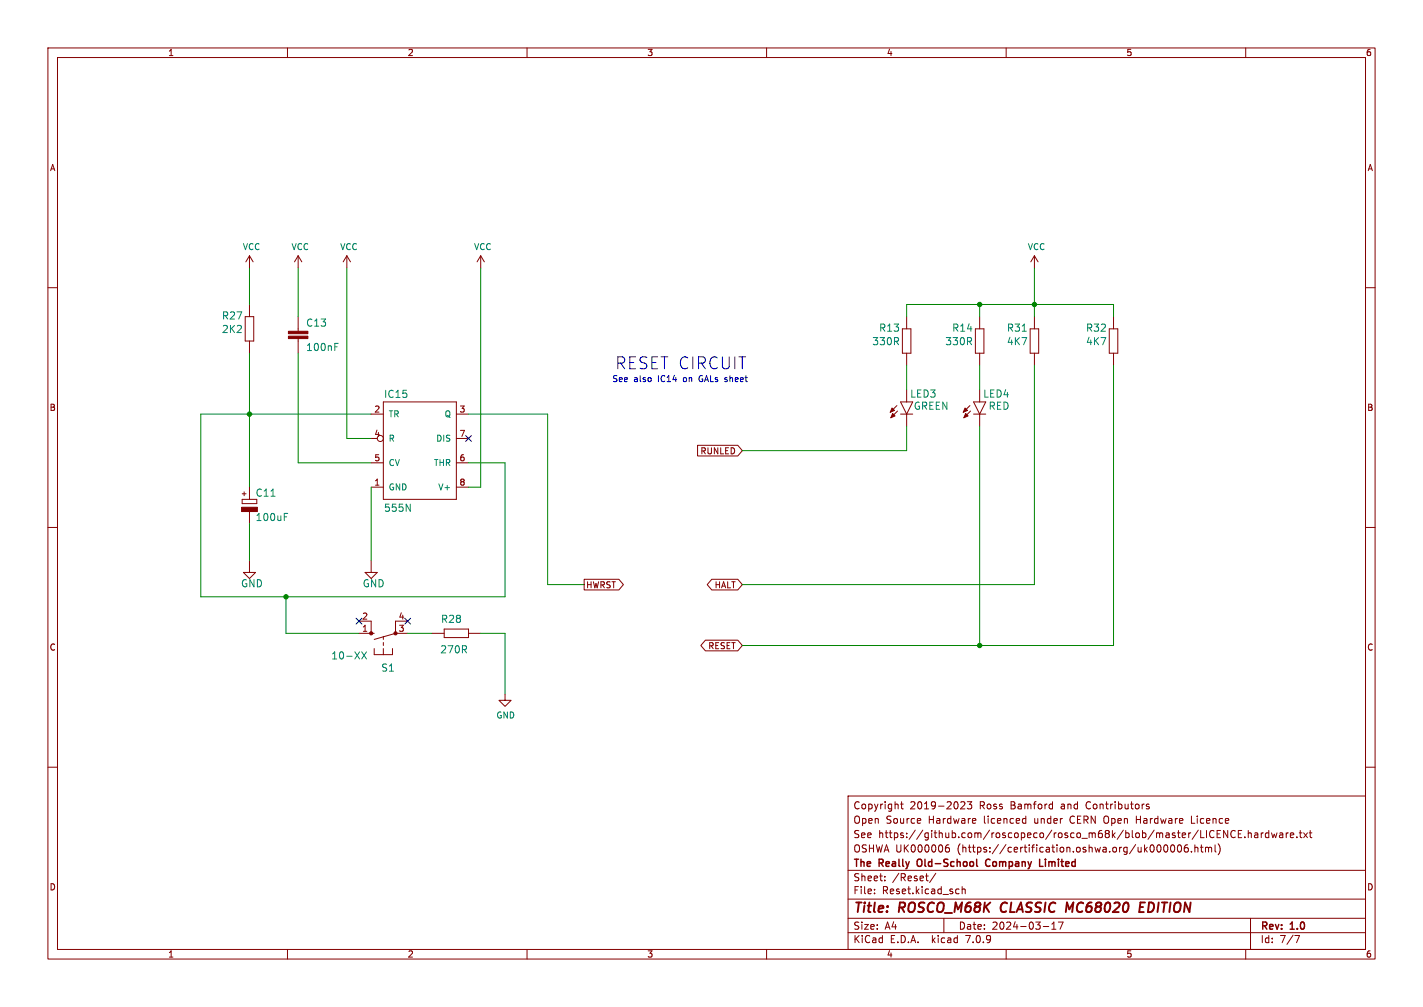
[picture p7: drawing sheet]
(kicad_sch (version 20230121) (generator eeschema)

 (paper "A4")

 (title_block
  (title "ROSCO_M68K CLASSIC MC68020 EDITION")
  (date "2024-03-17")
  (rev "1.0")
  (company "The Really Old-School Company Limited")
  (comment 1 "OSHWA UK000006 (https://certification.oshwa.org/uk000006.html)")
  (comment 2 "See https://github.com/roscopeco/rosco_m68k/blob/master/LICENCE.hardware.txt")
  (comment 3 "Open Source Hardware licenced under CERN Open Hardware Licence")
  (comment 4 "Copyright 2019-2023 Ross Bamford and Contributors"))

 (lib_symbols
  (symbol "power:GND" (power) (pin_names (offset 0)) (in_bom yes) (on_board yes)
   (property "Reference" "#PWR" (at 0 -6.35 0) (effects (font (size 1.27 1.27)) hide))
   (property "Value" "GND" (at 0 -3.81 0) (effects (font (size 1.27 1.27))))
   (property "Footprint" "" (at 0 0 0) (effects (font (size 1.27 1.27)) hide))
   (property "Datasheet" "" (at 0 0 0) (effects (font (size 1.27 1.27)) hide))
   (symbol "GND_0_1"
    (polyline (pts (xy 0 0) (xy 0 -1.27) (xy 1.27 -1.27) (xy 0 -2.54) (xy -1.27 -1.27) (xy 0 -1.27)) (stroke (width 0) (type default)) (fill (type none))))
   (symbol "GND_1_1"
    (pin power_in line (at 0 0 270) (length 0) hide (name "GND" (effects (font (size 1.27 1.27)))) (number "1" (effects (font (size 1.27 1.27)))))))
  (symbol "power:VCC" (power) (pin_names (offset 0)) (in_bom yes) (on_board yes)
   (property "Reference" "#PWR" (at 0 -3.81 0) (effects (font (size 1.27 1.27)) hide))
   (property "Value" "VCC" (at 0 3.81 0) (effects (font (size 1.27 1.27))))
   (property "Footprint" "" (at 0 0 0) (effects (font (size 1.27 1.27)) hide))
   (property "Datasheet" "" (at 0 0 0) (effects (font (size 1.27 1.27)) hide))
   (symbol "VCC_0_1"
    (polyline (pts (xy -0.762 1.27) (xy 0 2.54)) (stroke (width 0) (type default)) (fill (type none)))
    (polyline (pts (xy 0 0) (xy 0 2.54)) (stroke (width 0) (type default)) (fill (type none)))
    (polyline (pts (xy 0 2.54) (xy 0.762 1.27)) (stroke (width 0) (type default)) (fill (type none))))
   (symbol "VCC_1_1"
    (pin power_in line (at 0 0 90) (length 0) hide (name "VCC" (effects (font (size 1.27 1.27)))) (number "1" (effects (font (size 1.27 1.27)))))))
  (symbol "rosco_m68k-eagle-import:10-XX" (pin_names (offset 1.016)) (in_bom yes) (on_board yes)
   (property "Reference" "S" (at -6.35 -2.54 90) (effects (font (size 1.4986 1.4986)) (justify left bottom)))
   (property "Value" "10-XX" (at -3.81 3.175 90) (effects (font (size 1.4986 1.4986)) (justify left bottom)))
   (property "Footprint" "" (at 0 0 0) (effects (font (size 1.27 1.27)) hide))
   (property "Datasheet" "" (at 0 0 0) (effects (font (size 1.27 1.27)) hide))
   (property "ki_locked" "" (at 0 0 0) (effects (font (size 1.27 1.27))))
   (symbol "10-XX_1_0"
    (circle (center 0 -2.54) (radius 0.127) (stroke (width 0.4064) (type solid)) (fill (type none)))
    (polyline (pts (xy -4.445 -1.905) (xy -3.175 -1.905)) (stroke (width 0) (type solid)) (fill (type none)))
    (polyline (pts (xy -4.445 0) (xy -4.445 -1.905)) (stroke (width 0) (type solid)) (fill (type none)))
    (polyline (pts (xy -4.445 0) (xy -3.175 0)) (stroke (width 0) (type solid)) (fill (type none)))
    (polyline (pts (xy -4.445 1.905) (xy -4.445 0)) (stroke (width 0) (type solid)) (fill (type none)))
    (polyline (pts (xy -4.445 1.905) (xy -3.175 1.905)) (stroke (width 0) (type solid)) (fill (type none)))
    (polyline (pts (xy -2.54 0) (xy -1.905 0)) (stroke (width 0) (type solid)) (fill (type none)))
    (polyline (pts (xy -1.27 0) (xy -0.635 0)) (stroke (width 0) (type solid)) (fill (type none)))
    (polyline (pts (xy 0 -2.54) (xy -1.27 1.905)) (stroke (width 0) (type solid)) (fill (type none)))
    (polyline (pts (xy 0 1.905) (xy 0 2.54)) (stroke (width 0) (type solid)) (fill (type none)))
    (polyline (pts (xy 2.54 -2.54) (xy 0 -2.54)) (stroke (width 0) (type solid)) (fill (type none)))
    (polyline (pts (xy 2.54 2.54) (xy 0 2.54)) (stroke (width 0) (type solid)) (fill (type none)))
    (circle (center 0 2.54) (radius 0.127) (stroke (width 0.4064) (type solid)) (fill (type none)))
    (pin passive line (at 0 5.08 270) (length 2.54) (name "S" (effects (font (size 0 0)))) (number "1" (effects (font (size 1.27 1.27)))))
    (pin passive line (at 2.54 5.08 270) (length 2.54) (name "S1" (effects (font (size 0 0)))) (number "2" (effects (font (size 1.27 1.27)))))
    (pin passive line (at 0 -5.08 90) (length 2.54) (name "P" (effects (font (size 0 0)))) (number "3" (effects (font (size 1.27 1.27)))))
    (pin passive line (at 2.54 -5.08 90) (length 2.54) (name "P1" (effects (font (size 0 0)))) (number "4" (effects (font (size 1.27 1.27)))))))
  (symbol "rosco_m68k-eagle-import:555N" (pin_names (offset 1.016)) (in_bom yes) (on_board yes)
   (property "Reference" "IC" (at -7.62 10.922 0) (effects (font (size 1.4986 1.4986)) (justify left bottom)))
   (property "Value" "555N" (at -7.62 -12.827 0) (effects (font (size 1.4986 1.4986)) (justify left bottom)))
   (property "Footprint" "" (at 0 0 0) (effects (font (size 1.27 1.27)) hide))
   (property "Datasheet" "" (at 0 0 0) (effects (font (size 1.27 1.27)) hide))
   (property "ki_locked" "" (at 0 0 0) (effects (font (size 1.27 1.27))))
   (symbol "555N_1_0"
    (polyline (pts (xy -7.62 -10.16) (xy 7.62 -10.16)) (stroke (width 0) (type solid)) (fill (type none)))
    (polyline (pts (xy -7.62 10.16) (xy -7.62 -10.16)) (stroke (width 0) (type solid)) (fill (type none)))
    (polyline (pts (xy 7.62 -10.16) (xy 7.62 10.16)) (stroke (width 0) (type solid)) (fill (type none)))
    (polyline (pts (xy 7.62 10.16) (xy -7.62 10.16)) (stroke (width 0) (type solid)) (fill (type none)))
    (pin power_in line (at -10.16 -7.62 0) (length 2.54) (name "GND" (effects (font (size 1.27 1.27)))) (number "1" (effects (font (size 1.27 1.27)))))
    (pin input line (at -10.16 7.62 0) (length 2.54) (name "TR" (effects (font (size 1.27 1.27)))) (number "2" (effects (font (size 1.27 1.27)))))
    (pin output line (at 10.16 7.62 180) (length 2.54) (name "Q" (effects (font (size 1.27 1.27)))) (number "3" (effects (font (size 1.27 1.27)))))
    (pin input inverted (at -10.16 2.54 0) (length 2.54) (name "R" (effects (font (size 1.27 1.27)))) (number "4" (effects (font (size 1.27 1.27)))))
    (pin input line (at -10.16 -2.54 0) (length 2.54) (name "CV" (effects (font (size 1.27 1.27)))) (number "5" (effects (font (size 1.27 1.27)))))
    (pin input line (at 10.16 -2.54 180) (length 2.54) (name "THR" (effects (font (size 1.27 1.27)))) (number "6" (effects (font (size 1.27 1.27)))))
    (pin input line (at 10.16 2.54 180) (length 2.54) (name "DIS" (effects (font (size 1.27 1.27)))) (number "7" (effects (font (size 1.27 1.27)))))
    (pin power_in line (at 10.16 -7.62 180) (length 2.54) (name "V+" (effects (font (size 1.27 1.27)))) (number "8" (effects (font (size 1.27 1.27)))))))
  (symbol "rosco_m68k-eagle-import:C2,5-3" (pin_names (offset 1.016)) (in_bom yes) (on_board yes)
   (property "Reference" "C" (at 1.524 0.381 0) (effects (font (size 1.4986 1.4986)) (justify left bottom)))
   (property "Value" "C2,5-3" (at 1.524 -4.699 0) (effects (font (size 1.4986 1.4986)) (justify left bottom)))
   (property "Footprint" "" (at 0 0 0) (effects (font (size 1.27 1.27)) hide))
   (property "Datasheet" "" (at 0 0 0) (effects (font (size 1.27 1.27)) hide))
   (property "ki_locked" "" (at 0 0 0) (effects (font (size 1.27 1.27))))
   (symbol "C2,5-3_1_0"
    (rectangle (start -2.032 -2.032) (end 2.032 -1.524) (stroke (width 0) (type solid)) (fill (type outline)))
    (rectangle (start -2.032 -1.016) (end 2.032 -0.508) (stroke (width 0) (type solid)) (fill (type outline)))
    (polyline (pts (xy 0 -2.54) (xy 0 -2.032)) (stroke (width 0) (type solid)) (fill (type none)))
    (polyline (pts (xy 0 0) (xy 0 -0.508)) (stroke (width 0) (type solid)) (fill (type none)))
    (pin passive line (at 0 2.54 270) (length 2.54) (name "1" (effects (font (size 0 0)))) (number "1" (effects (font (size 0 0)))))
    (pin passive line (at 0 -5.08 90) (length 2.54) (name "2" (effects (font (size 0 0)))) (number "2" (effects (font (size 0 0)))))))
  (symbol "rosco_m68k-eagle-import:CPOL-EUE2.5-5" (pin_names (offset 1.016)) (in_bom yes) (on_board yes)
   (property "Reference" "C" (at 1.143 0.4826 0) (effects (font (size 1.4986 1.4986)) (justify left bottom)))
   (property "Value" "CPOL-EUE2.5-5" (at 1.143 -4.5974 0) (effects (font (size 1.4986 1.4986)) (justify left bottom)))
   (property "Footprint" "" (at 0 0 0) (effects (font (size 1.27 1.27)) hide))
   (property "Datasheet" "" (at 0 0 0) (effects (font (size 1.27 1.27)) hide))
   (property "ki_locked" "" (at 0 0 0) (effects (font (size 1.27 1.27))))
   (symbol "CPOL-EUE2.5-5_1_0"
    (rectangle (start -1.651 -2.54) (end 1.651 -1.651) (stroke (width 0) (type solid)) (fill (type outline)))
    (polyline (pts (xy -1.524 -0.889) (xy 1.524 -0.889)) (stroke (width 0) (type solid)) (fill (type none)))
    (polyline (pts (xy -1.524 0) (xy -1.524 -0.889)) (stroke (width 0) (type solid)) (fill (type none)))
    (polyline (pts (xy -1.524 0) (xy 1.524 0)) (stroke (width 0) (type solid)) (fill (type none)))
    (polyline (pts (xy 1.524 -0.889) (xy 1.524 0)) (stroke (width 0) (type solid)) (fill (type none)))
    (text "+" (at -0.5842 0.4064 900) (effects (font (size 1.0668 1.0668)) (justify left bottom)))
    (pin passive line (at 0 2.54 270) (length 2.54) (name "+" (effects (font (size 0 0)))) (number "+" (effects (font (size 0 0)))))
    (pin passive line (at 0 -5.08 90) (length 2.54) (name "-" (effects (font (size 0 0)))) (number "-" (effects (font (size 0 0)))))))
  (symbol "rosco_m68k-eagle-import:GND" (power) (pin_names (offset 1.016)) (in_bom yes) (on_board yes)
   (property "Reference" "#SUPPLY" (at 0 0 0) (effects (font (size 1.27 1.27)) hide))
   (property "Value" "GND" (at -1.905 -3.175 0) (effects (font (size 1.4986 1.4986)) (justify left bottom)))
   (property "Footprint" "" (at 0 0 0) (effects (font (size 1.27 1.27)) hide))
   (property "Datasheet" "" (at 0 0 0) (effects (font (size 1.27 1.27)) hide))
   (property "ki_locked" "" (at 0 0 0) (effects (font (size 1.27 1.27))))
   (symbol "GND_1_0"
    (polyline (pts (xy -1.27 0) (xy 1.27 0)) (stroke (width 0) (type solid)) (fill (type none)))
    (polyline (pts (xy 0 -1.27) (xy -1.27 0)) (stroke (width 0) (type solid)) (fill (type none)))
    (polyline (pts (xy 1.27 0) (xy 0 -1.27)) (stroke (width 0) (type solid)) (fill (type none)))
    (pin power_in line (at 0 2.54 270) (length 2.54) (name "GND" (effects (font (size 0 0)))) (number "1" (effects (font (size 0 0)))))))
  (symbol "rosco_m68k-eagle-import:LED5MM" (pin_names (offset 1.016)) (in_bom yes) (on_board yes)
   (property "Reference" "LED" (at 3.556 -4.572 90) (effects (font (size 1.4986 1.4986)) (justify left bottom)))
   (property "Value" "LED5MM" (at 5.715 -4.572 90) (effects (font (size 1.4986 1.4986)) (justify left bottom)))
   (property "Footprint" "" (at 0 0 0) (effects (font (size 1.27 1.27)) hide))
   (property "Datasheet" "" (at 0 0 0) (effects (font (size 1.27 1.27)) hide))
   (property "ki_locked" "" (at 0 0 0) (effects (font (size 1.27 1.27))))
   (symbol "LED5MM_1_0"
    (polyline (pts (xy -2.032 -0.762) (xy -3.429 -2.159)) (stroke (width 0) (type solid)) (fill (type none)))
    (polyline (pts (xy -1.905 -1.905) (xy -3.302 -3.302)) (stroke (width 0) (type solid)) (fill (type none)))
    (polyline (pts (xy 0 -2.54) (xy -1.27 -2.54)) (stroke (width 0) (type solid)) (fill (type none)))
    (polyline (pts (xy 0 -2.54) (xy -1.27 0)) (stroke (width 0) (type solid)) (fill (type none)))
    (polyline (pts (xy 0 0) (xy -1.27 0)) (stroke (width 0) (type solid)) (fill (type none)))
    (polyline (pts (xy 1.27 -2.54) (xy 0 -2.54)) (stroke (width 0) (type solid)) (fill (type none)))
    (polyline (pts (xy 1.27 0) (xy 0 -2.54)) (stroke (width 0) (type solid)) (fill (type none)))
    (polyline (pts (xy 1.27 0) (xy 0 0)) (stroke (width 0) (type solid)) (fill (type none)))
    (polyline (pts (xy -3.429 -2.159) (xy -3.048 -1.27) (xy -2.54 -1.778)) (stroke (width 0) (type solid)) (fill (type outline)))
    (polyline (pts (xy -3.302 -3.302) (xy -2.921 -2.413) (xy -2.413 -2.921)) (stroke (width 0) (type solid)) (fill (type outline)))
    (pin passive line (at 0 2.54 270) (length 2.54) (name "A" (effects (font (size 0 0)))) (number "A" (effects (font (size 0 0)))))
    (pin passive line (at 0 -5.08 90) (length 2.54) (name "C" (effects (font (size 0 0)))) (number "K" (effects (font (size 0 0)))))))
  (symbol "rosco_m68k-eagle-import:R-EU_0207_10" (pin_names (offset 1.016)) (in_bom yes) (on_board yes)
   (property "Reference" "R" (at -3.81 1.4986 0) (effects (font (size 1.4986 1.4986)) (justify left bottom)))
   (property "Value" "R-EU_0207_10" (at -3.81 -3.302 0) (effects (font (size 1.4986 1.4986)) (justify left bottom)))
   (property "Footprint" "" (at 0 0 0) (effects (font (size 1.27 1.27)) hide))
   (property "Datasheet" "" (at 0 0 0) (effects (font (size 1.27 1.27)) hide))
   (property "ki_locked" "" (at 0 0 0) (effects (font (size 1.27 1.27))))
   (symbol "R-EU_0207_10_1_0"
    (polyline (pts (xy -2.54 -0.889) (xy -2.54 0.889)) (stroke (width 0) (type solid)) (fill (type none)))
    (polyline (pts (xy -2.54 -0.889) (xy 2.54 -0.889)) (stroke (width 0) (type solid)) (fill (type none)))
    (polyline (pts (xy 2.54 -0.889) (xy 2.54 0.889)) (stroke (width 0) (type solid)) (fill (type none)))
    (polyline (pts (xy 2.54 0.889) (xy -2.54 0.889)) (stroke (width 0) (type solid)) (fill (type none)))
    (pin passive line (at -5.08 0 0) (length 2.54) (name "1" (effects (font (size 0 0)))) (number "1" (effects (font (size 0 0)))))
    (pin passive line (at 5.08 0 180) (length 2.54) (name "2" (effects (font (size 0 0)))) (number "2" (effects (font (size 0 0))))))))

 (junction (at 215.9 63.5) (diameter 0) (color 0 0 0 0))
 (junction (at 59.69 124.46) (diameter 0) (color 0 0 0 0))
 (junction (at 204.47 134.62) (diameter 0) (color 0 0 0 0))
 (junction (at 204.47 63.5) (diameter 0) (color 0 0 0 0))
 (junction (at 52.07 86.36) (diameter 0) (color 0 0 0 0))

 (no_connect (at 85.09 129.54))
 (no_connect (at 74.93 129.54))
 (no_connect (at 97.79 91.44))

 (wire (pts (xy 204.47 66.04) (xy 204.47 63.5)) (stroke (width 0) (type default)))
 (wire (pts (xy 215.9 63.5) (xy 215.9 66.04)) (stroke (width 0) (type default)))
 (wire (pts (xy 62.23 96.52) (xy 77.47 96.52)) (stroke (width 0) (type default)))
 (wire (pts (xy 204.47 88.9) (xy 204.47 134.62)) (stroke (width 0) (type default)))
 (wire (pts (xy 114.3 121.92) (xy 121.92 121.92)) (stroke (width 0) (type default)))
 (wire (pts (xy 62.23 55.88) (xy 62.23 66.04)) (stroke (width 0) (type default)))
 (wire (pts (xy 105.41 96.52) (xy 105.41 124.46)) (stroke (width 0) (type default)))
 (wire (pts (xy 204.47 134.62) (xy 232.41 134.62)) (stroke (width 0) (type default)))
 (wire (pts (xy 189.23 63.5) (xy 204.47 63.5)) (stroke (width 0) (type default)))
 (wire (pts (xy 189.23 81.28) (xy 189.23 76.2)) (stroke (width 0) (type default)))
 (wire (pts (xy 72.39 55.88) (xy 72.39 91.44)) (stroke (width 0) (type default)))
 (wire (pts (xy 232.41 76.2) (xy 232.41 134.62)) (stroke (width 0) (type default)))
 (wire (pts (xy 59.69 132.08) (xy 59.69 124.46)) (stroke (width 0) (type default)))
 (wire (pts (xy 232.41 66.04) (xy 232.41 63.5)) (stroke (width 0) (type default)))
 (wire (pts (xy 204.47 63.5) (xy 215.9 63.5)) (stroke (width 0) (type default)))
 (wire (pts (xy 215.9 55.88) (xy 215.9 63.5)) (stroke (width 0) (type default)))
 (wire (pts (xy 52.07 86.36) (xy 52.07 101.6)) (stroke (width 0) (type default)))
 (wire (pts (xy 105.41 132.08) (xy 105.41 144.78)) (stroke (width 0) (type default)))
 (wire (pts (xy 105.41 124.46) (xy 59.69 124.46)) (stroke (width 0) (type default)))
 (wire (pts (xy 41.91 124.46) (xy 41.91 86.36)) (stroke (width 0) (type default)))
 (wire (pts (xy 72.39 91.44) (xy 77.47 91.44)) (stroke (width 0) (type default)))
 (wire (pts (xy 154.94 134.62) (xy 204.47 134.62)) (stroke (width 0) (type default)))
 (wire (pts (xy 97.79 96.52) (xy 105.41 96.52)) (stroke (width 0) (type default)))
 (wire (pts (xy 154.94 93.98) (xy 189.23 93.98)) (stroke (width 0) (type default)))
 (wire (pts (xy 154.94 121.92) (xy 215.9 121.92)) (stroke (width 0) (type default)))
 (wire (pts (xy 100.33 55.88) (xy 100.33 101.6)) (stroke (width 0) (type default)))
 (wire (pts (xy 114.3 86.36) (xy 114.3 121.92)) (stroke (width 0) (type default)))
 (wire (pts (xy 189.23 66.04) (xy 189.23 63.5)) (stroke (width 0) (type default)))
 (wire (pts (xy 52.07 86.36) (xy 41.91 86.36)) (stroke (width 0) (type default)))
 (wire (pts (xy 77.47 101.6) (xy 77.47 116.84)) (stroke (width 0) (type default)))
 (wire (pts (xy 77.47 86.36) (xy 52.07 86.36)) (stroke (width 0) (type default)))
 (wire (pts (xy 52.07 109.22) (xy 52.07 116.84)) (stroke (width 0) (type default)))
 (wire (pts (xy 97.79 86.36) (xy 114.3 86.36)) (stroke (width 0) (type default)))
 (wire (pts (xy 52.07 73.66) (xy 52.07 86.36)) (stroke (width 0) (type default)))
 (wire (pts (xy 85.09 132.08) (xy 90.17 132.08)) (stroke (width 0) (type default)))
 (wire (pts (xy 62.23 73.66) (xy 62.23 96.52)) (stroke (width 0) (type default)))
 (wire (pts (xy 59.69 124.46) (xy 41.91 124.46)) (stroke (width 0) (type default)))
 (wire (pts (xy 215.9 76.2) (xy 215.9 121.92)) (stroke (width 0) (type default)))
 (wire (pts (xy 204.47 76.2) (xy 204.47 81.28)) (stroke (width 0) (type default)))
 (wire (pts (xy 189.23 93.98) (xy 189.23 88.9)) (stroke (width 0) (type default)))
 (wire (pts (xy 52.07 55.88) (xy 52.07 63.5)) (stroke (width 0) (type default)))
 (wire (pts (xy 215.9 63.5) (xy 232.41 63.5)) (stroke (width 0) (type default)))
 (wire (pts (xy 97.79 101.6) (xy 100.33 101.6)) (stroke (width 0) (type default)))
 (wire (pts (xy 100.33 132.08) (xy 105.41 132.08)) (stroke (width 0) (type default)))
 (wire (pts (xy 59.69 132.08) (xy 74.93 132.08)) (stroke (width 0) (type default)))

 (text "See also IC14 on GALs sheet" (at 156.21 80.01 0) (effects (font (size 1.27 1.27)) (justify right bottom)))
 (text "RESET CIRCUIT" (at 128.27 77.47 0) (effects (font (size 2.4892 2.4892)) (justify left bottom)))

 (global_label "HWRST" (shape output) (at 121.92 121.92 0) (fields_autoplaced) (effects (font (size 1.27 1.27)) (justify left))
  (property "Intersheetrefs" "${INTERSHEET_REFS}" (at 0 0 0) (effects (font (size 1.27 1.27)) hide)))
 (global_label "RUNLED" (shape input) (at 154.94 93.98 180) (fields_autoplaced) (effects (font (size 1.27 1.27)) (justify right))
  (property "Intersheetrefs" "${INTERSHEET_REFS}" (at 0 0 0) (effects (font (size 1.27 1.27)) hide)))
 (global_label "RESET" (shape tri_state) (at 154.94 134.62 180) (fields_autoplaced) (effects (font (size 1.27 1.27)) (justify right))
  (property "Intersheetrefs" "${INTERSHEET_REFS}" (at 0 0 0) (effects (font (size 1.27 1.27)) hide)))
 (global_label "HALT" (shape tri_state) (at 154.94 121.92 180) (fields_autoplaced) (effects (font (size 1.27 1.27)) (justify right))
  (property "Intersheetrefs" "${INTERSHEET_REFS}" (at 0 0 0) (effects (font (size 1.27 1.27)) hide)))

 (symbol (lib_id "rosco_m68k-eagle-import:555N") (at 87.63 93.98 0) (unit 1) (in_bom yes) (on_board yes) (dnp no)
  (property "Reference" "IC15" (at 80.01 83.058 0) (effects (font (size 1.4986 1.4986)) (justify left bottom)))
  (property "Value" "555N" (at 80.01 106.807 0) (effects (font (size 1.4986 1.4986)) (justify left bottom)))
  (property "Footprint" "Package_DIP:DIP-8_W7.62mm_LongPads" (at 87.63 93.98 0) (effects (font (size 1.27 1.27)) hide))
  (property "Datasheet" "" (at 87.63 93.98 0) (effects (font (size 1.27 1.27)) hide)) (pin "1") (pin "2") (pin "3") (pin "4") (pin "5") (pin "6") (pin "7") (pin "8"))

 (symbol (lib_id "rosco_m68k-eagle-import:R-EU_0207_10") (at 52.07 68.58 90) (unit 1) (in_bom yes) (on_board yes) (dnp no)
  (property "Reference" "R27" (at 50.8 64.9986 90) (effects (font (size 1.4986 1.4986)) (justify left bottom)))
  (property "Value" "2K2" (at 50.8 67.818 90) (effects (font (size 1.4986 1.4986)) (justify left bottom)))
  (property "Footprint" "rosco_m68k:0207_10" (at 52.07 68.58 0) (effects (font (size 1.27 1.27)) hide))
  (property "Datasheet" "" (at 52.07 68.58 0) (effects (font (size 1.27 1.27)) hide)) (pin "1") (pin "2"))

 (symbol (lib_id "rosco_m68k-eagle-import:R-EU_0207_10") (at 95.25 132.08 180) (unit 1) (in_bom yes) (on_board yes) (dnp no)
  (property "Reference" "R28" (at 96.52 128.27 0) (effects (font (size 1.4986 1.4986)) (justify left bottom)))
  (property "Value" "270R" (at 97.79 134.62 0) (effects (font (size 1.4986 1.4986)) (justify left bottom)))
  (property "Footprint" "rosco_m68k:0207_10" (at 95.25 132.08 0) (effects (font (size 1.27 1.27)) hide))
  (property "Datasheet" "" (at 95.25 132.08 0) (effects (font (size 1.27 1.27)) hide)) (pin "1") (pin "2"))

 (symbol (lib_id "rosco_m68k-eagle-import:R-EU_0207_10") (at 204.47 71.12 90) (unit 1) (in_bom yes) (on_board yes) (dnp no)
  (property "Reference" "R14" (at 203.2 67.5386 90) (effects (font (size 1.4986 1.4986)) (justify left bottom)))
  (property "Value" "330R" (at 203.2 70.358 90) (effects (font (size 1.4986 1.4986)) (justify left bottom)))
  (property "Footprint" "rosco_m68k:0207_10" (at 204.47 71.12 0) (effects (font (size 1.27 1.27)) hide))
  (property "Datasheet" "" (at 204.47 71.12 0) (effects (font (size 1.27 1.27)) hide)) (pin "1") (pin "2"))

 (symbol (lib_id "rosco_m68k-eagle-import:R-EU_0207_10") (at 215.9 71.12 90) (unit 1) (in_bom yes) (on_board yes) (dnp no)
  (property "Reference" "R31" (at 214.63 67.5386 90) (effects (font (size 1.4986 1.4986)) (justify left bottom)))
  (property "Value" "4K7" (at 214.63 70.358 90) (effects (font (size 1.4986 1.4986)) (justify left bottom)))
  (property "Footprint" "rosco_m68k:0207_10" (at 215.9 71.12 0) (effects (font (size 1.27 1.27)) hide))
  (property "Datasheet" "" (at 215.9 71.12 0) (effects (font (size 1.27 1.27)) hide)) (pin "1") (pin "2"))

 (symbol (lib_id "rosco_m68k-eagle-import:R-EU_0207_10") (at 232.41 71.12 90) (unit 1) (in_bom yes) (on_board yes) (dnp no)
  (property "Reference" "R32" (at 231.14 67.5386 90) (effects (font (size 1.4986 1.4986)) (justify left bottom)))
  (property "Value" "4K7" (at 231.14 70.358 90) (effects (font (size 1.4986 1.4986)) (justify left bottom)))
  (property "Footprint" "rosco_m68k:0207_10" (at 232.41 71.12 0) (effects (font (size 1.27 1.27)) hide))
  (property "Datasheet" "" (at 232.41 71.12 0) (effects (font (size 1.27 1.27)) hide)) (pin "1") (pin "2"))

 (symbol (lib_id "rosco_m68k-eagle-import:R-EU_0207_10") (at 189.23 71.12 90) (unit 1) (in_bom yes) (on_board yes) (dnp no)
  (property "Reference" "R13" (at 187.96 67.5386 90) (effects (font (size 1.4986 1.4986)) (justify left bottom)))
  (property "Value" "330R" (at 187.96 70.358 90) (effects (font (size 1.4986 1.4986)) (justify left bottom)))
  (property "Footprint" "rosco_m68k:0207_10" (at 189.23 71.12 0) (effects (font (size 1.27 1.27)) hide))
  (property "Datasheet" "" (at 189.23 71.12 0) (effects (font (size 1.27 1.27)) hide)) (pin "1") (pin "2"))

 (symbol (lib_id "rosco_m68k-eagle-import:C2,5-3") (at 62.23 68.58 0) (unit 1) (in_bom yes) (on_board yes) (dnp no)
  (property "Reference" "C13" (at 63.754 68.199 0) (effects (font (size 1.4986 1.4986)) (justify left bottom)))
  (property "Value" "100nF" (at 63.754 73.279 0) (effects (font (size 1.4986 1.4986)) (justify left bottom)))
  (property "Footprint" "rosco_m68k:C2.5-3" (at 62.23 68.58 0) (effects (font (size 1.27 1.27)) hide))
  (property "Datasheet" "" (at 62.23 68.58 0) (effects (font (size 1.27 1.27)) hide)) (pin "1") (pin "2"))

 (symbol (lib_id "rosco_m68k-eagle-import:10-XX") (at 80.01 132.08 90) (unit 1) (in_bom yes) (on_board yes) (dnp no)
  (property "Reference" "S1" (at 82.55 138.43 90) (effects (font (size 1.4986 1.4986)) (justify left bottom)))
  (property "Value" "10-XX" (at 76.835 135.89 90) (effects (font (size 1.4986 1.4986)) (justify left bottom)))
  (property "Footprint" "rosco_m68k:B3F-10XX" (at 80.01 132.08 0) (effects (font (size 1.27 1.27)) hide))
  (property "Datasheet" "" (at 80.01 132.08 0) (effects (font (size 1.27 1.27)) hide)) (pin "1") (pin "2") (pin "3") (pin "4"))

 (symbol (lib_id "rosco_m68k-eagle-import:GND") (at 52.07 119.38 0) (unit 1) (in_bom yes) (on_board yes) (dnp no)
  (property "Reference" "#SUPPLY01" (at 52.07 119.38 0) (effects (font (size 1.27 1.27)) hide))
  (property "Value" "GND" (at 50.165 122.555 0) (effects (font (size 1.4986 1.4986)) (justify left bottom)))
  (property "Footprint" "" (at 52.07 119.38 0) (effects (font (size 1.27 1.27)) hide))
  (property "Datasheet" "" (at 52.07 119.38 0) (effects (font (size 1.27 1.27)) hide)) (pin "1"))

 (symbol (lib_id "rosco_m68k-eagle-import:LED5MM") (at 204.47 83.82 0) (unit 1) (in_bom yes) (on_board yes) (dnp no)
  (property "Reference" "LED4" (at 210.82 81.28 0) (effects (font (size 1.4986 1.4986)) (justify right top)))
  (property "Value" "RED" (at 210.82 83.82 0) (effects (font (size 1.4986 1.4986)) (justify right top)))
  (property "Footprint" "rosco_m68k:LED5MM" (at 204.47 83.82 0) (effects (font (size 1.27 1.27)) hide))
  (property "Datasheet" "" (at 204.47 83.82 0) (effects (font (size 1.27 1.27)) hide)) (pin "A") (pin "K"))

 (symbol (lib_id "rosco_m68k-eagle-import:LED5MM") (at 189.23 83.82 0) (unit 1) (in_bom yes) (on_board yes) (dnp no)
  (property "Reference" "LED3" (at 195.58 81.28 0) (effects (font (size 1.4986 1.4986)) (justify right top)))
  (property "Value" "GREEN" (at 198.12 83.82 0) (effects (font (size 1.4986 1.4986)) (justify right top)))
  (property "Footprint" "rosco_m68k:LED5MM" (at 189.23 83.82 0) (effects (font (size 1.27 1.27)) hide))
  (property "Datasheet" "" (at 189.23 83.82 0) (effects (font (size 1.27 1.27)) hide)) (pin "A") (pin "K"))

 (symbol (lib_id "rosco_m68k-eagle-import:GND") (at 77.47 119.38 0) (unit 1) (in_bom yes) (on_board yes) (dnp no)
  (property "Reference" "#SUPPLY02" (at 77.47 119.38 0) (effects (font (size 1.27 1.27)) hide))
  (property "Value" "GND" (at 75.565 122.555 0) (effects (font (size 1.4986 1.4986)) (justify left bottom)))
  (property "Footprint" "" (at 77.47 119.38 0) (effects (font (size 1.27 1.27)) hide))
  (property "Datasheet" "" (at 77.47 119.38 0) (effects (font (size 1.27 1.27)) hide)) (pin "1"))

 (symbol (lib_id "rosco_m68k-eagle-import:CPOL-EUE2.5-5") (at 52.07 104.14 0) (unit 1) (in_bom yes) (on_board yes) (dnp no)
  (property "Reference" "C11" (at 53.213 103.6574 0) (effects (font (size 1.4986 1.4986)) (justify left bottom)))
  (property "Value" "100uF" (at 53.213 108.7374 0) (effects (font (size 1.4986 1.4986)) (justify left bottom)))
  (property "Footprint" "rosco_m68k:E2,5-5" (at 52.07 104.14 0) (effects (font (size 1.27 1.27)) hide))
  (property "Datasheet" "" (at 52.07 104.14 0) (effects (font (size 1.27 1.27)) hide))
  (pin "+")
  (pin "-"))

 (symbol (lib_id "power:GND") (at 105.41 144.78 0) (unit 1) (in_bom yes) (on_board yes) (dnp no)
  (property "Reference" "#PWR038" (at 105.41 151.13 0) (effects (font (size 1.27 1.27)) hide))
  (property "Value" "GND" (at 105.537 149.1742 0) (effects (font (size 1.27 1.27))))
  (property "Footprint" "" (at 105.41 144.78 0) (effects (font (size 1.27 1.27)) hide))
  (property "Datasheet" "" (at 105.41 144.78 0) (effects (font (size 1.27 1.27)) hide)) (pin "1"))

 (symbol (lib_id "power:VCC") (at 72.39 55.88 0) (unit 1) (in_bom yes) (on_board yes) (dnp no)
  (property "Reference" "#PWR036" (at 72.39 59.69 0) (effects (font (size 1.27 1.27)) hide))
  (property "Value" "VCC" (at 72.8218 51.4858 0) (effects (font (size 1.27 1.27))))
  (property "Footprint" "" (at 72.39 55.88 0) (effects (font (size 1.27 1.27)) hide))
  (property "Datasheet" "" (at 72.39 55.88 0) (effects (font (size 1.27 1.27)) hide)) (pin "1"))

 (symbol (lib_id "power:VCC") (at 100.33 55.88 0) (unit 1) (in_bom yes) (on_board yes) (dnp no)
  (property "Reference" "#PWR037" (at 100.33 59.69 0) (effects (font (size 1.27 1.27)) hide))
  (property "Value" "VCC" (at 100.7618 51.4858 0) (effects (font (size 1.27 1.27))))
  (property "Footprint" "" (at 100.33 55.88 0) (effects (font (size 1.27 1.27)) hide))
  (property "Datasheet" "" (at 100.33 55.88 0) (effects (font (size 1.27 1.27)) hide)) (pin "1"))

 (symbol (lib_id "power:VCC") (at 215.9 55.88 0) (unit 1) (in_bom yes) (on_board yes) (dnp no)
  (property "Reference" "#PWR039" (at 215.9 59.69 0) (effects (font (size 1.27 1.27)) hide))
  (property "Value" "VCC" (at 216.3318 51.4858 0) (effects (font (size 1.27 1.27))))
  (property "Footprint" "" (at 215.9 55.88 0) (effects (font (size 1.27 1.27)) hide))
  (property "Datasheet" "" (at 215.9 55.88 0) (effects (font (size 1.27 1.27)) hide)) (pin "1"))

 (symbol (lib_id "power:VCC") (at 62.23 55.88 0) (unit 1) (in_bom yes) (on_board yes) (dnp no)
  (property "Reference" "#PWR035" (at 62.23 59.69 0) (effects (font (size 1.27 1.27)) hide))
  (property "Value" "VCC" (at 62.6618 51.4858 0) (effects (font (size 1.27 1.27))))
  (property "Footprint" "" (at 62.23 55.88 0) (effects (font (size 1.27 1.27)) hide))
  (property "Datasheet" "" (at 62.23 55.88 0) (effects (font (size 1.27 1.27)) hide)) (pin "1"))

 (symbol (lib_id "power:VCC") (at 52.07 55.88 0) (unit 1) (in_bom yes) (on_board yes) (dnp no)
  (property "Reference" "#PWR034" (at 52.07 59.69 0) (effects (font (size 1.27 1.27)) hide))
  (property "Value" "VCC" (at 52.5018 51.4858 0) (effects (font (size 1.27 1.27))))
  (property "Footprint" "" (at 52.07 55.88 0) (effects (font (size 1.27 1.27)) hide))
  (property "Datasheet" "" (at 52.07 55.88 0) (effects (font (size 1.27 1.27)) hide)) (pin "1")))
